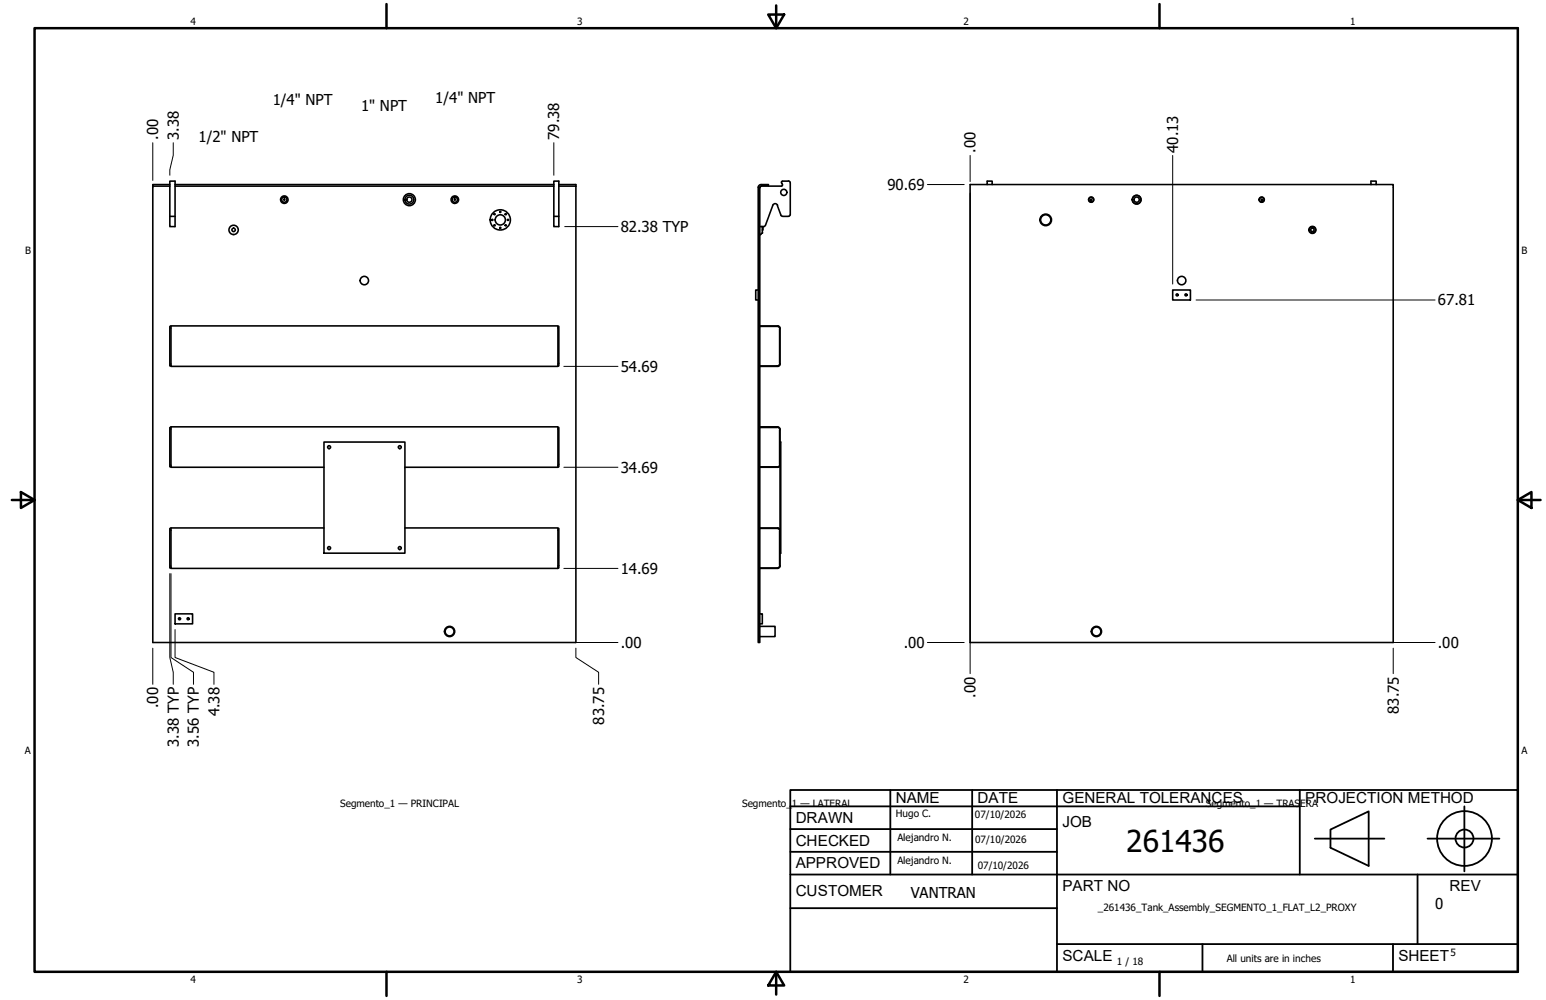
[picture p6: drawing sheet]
<svg xmlns="http://www.w3.org/2000/svg" width="432mm" height="279mm" viewBox="0 0 432 279" stroke-linecap="round" stroke-linejoin="round" font-family="sans-serif">
<!-- layer: Visible (ANSI) -->
<g fill="none" stroke="#000" stroke-width=".44">
<path d="M42.7 52h4.7M47.4 50.6h1.5v12.7h-1.5zM47.4 51.6h-4.7v.4M48.9 51.6h105.8M48.9 52h105.8M154.7 50.6h1.4v12.7h-1.4zM156.1 51.6h4.7v.4M156.1 52h4.7M160.8 52v127.5h-118.1v-127.5M211.8 52.3v127.2h.4v-127.2M212.6 52l-.4 .4M212.6 51.6a.79 .79 0 0 0-.8 .8"/>
<path d="M212.6 51.6h2v.4h-2M212.7 52l-.4 .4M214.6 52h3.6M217.1 57.4l1 2.7M217.2 57.4a.73 .73 0 0 0-.7-.5 .73 .73 0 0 0-.7 .5l-2 5.5M218.3 51.1l.3 .5-.4 .4M218.6 50.6h1.6M218.6 50.6l-.3 .2v.4M220.2 50.5l.5 .3v.3v8.8l-.2 .5-.3 .1h-1.6l-.5-.4M271 51.6h118.1v127.9h-118.1zM275.7 51.6v-1h1.4v1M382.9 51.6v-1h1.5v1"/>
<path d="M47.4 60.5h1.5M154.7 60.5h1.4M212.2 63.3h1.1M212.7 63.3l.2 .1M212.9 63.4v1.7M212.9 65.1l-.7 .4M213 63.4h.1M213 65.1h.1M213.1 63.3v1h-.2M213.8 63l-.5 .3M47.8 91.2h-.4v11h.4M47.8 91.1h108v11.3h-108z"/>
<path d="M155.8 91.2h.3v11h-.3M211.8 81h-.7v2.8h.7M212.2 91.1h5.1l.4 .1 .2 .5-.1 10.3-.5 .4h-5.1M212.2 91.2h4.8M217.1 91.2a.73 .73 0 0 1 .7 .7M217.7 91.9v9.6M327.5 81h5v2.8h-5zM47.8 119.4h-.4v11h.4M155.8 119.4h.3v11h-.3M212.2 102.2h4.8M212.2 119.4h4.8M212.2 119.3h5.1"/>
<path d="M217.1 119.4a.73 .73 0 0 1 .7 .7M217.3 119.3l.4 .2 .2 .4v38.3l-.2 .4-.4 .1-5.1 .1M217.8 101.5a.73 .73 0 0 1-.7 .7M90.5 130.6h-42.7v-11.3h108v11.3h-42.7M90.5 123.5h22.6v31.1h-22.6zM212.2 130.4h4.8M217.7 120.1v9.6M217.8 129.8a.73 .73 0 0 1-.7 .7M217.9 130l-.2 .4-.4 .2h-5.1M217.9 123.5h.2v31.1h-.2M47.8 147.6h-.4v11.1h.4M113.1 147.5h42.7v11.3h-108v-11.3h42.7"/>
<path d="M155.8 147.6h.3v11.1h-.3M212.2 158.7h4.8M212.2 147.5h5.1l.4 .2 .2 .4M212.2 147.6h4.8M217.1 147.6a.73 .73 0 0 1 .7 .8M217.7 148.3v9.7M217.8 158a.73 .73 0 0 1-.7 .7M48.9 171.5h4.9v2.8h-4.9zM212.2 175h4.3v2.9h-4.3M212.2 171.5h.7v2.8h-.7"/>
<circle cx="79.4" cy="55.8" r=".73"/>
<circle cx="79.4" cy="55.8" r=".16"/>
<circle cx="79.4" cy="55.8" r="1.05"/>
<circle cx="114.3" cy="55.8" r="1.68"/>
<circle cx="114.3" cy="55.8" r=".73"/>
<circle cx="114.3" cy="55.8" r="1.24"/>
<circle cx="127" cy="55.8" r=".73"/>
<circle cx="127" cy="55.8" r=".16"/>
<circle cx="127" cy="55.8" r="1.05"/>
<circle cx="138.1" cy="59.8" r=".16"/>
<circle cx="139.7" cy="59.2" r=".16"/>
<circle cx="141.3" cy="59.8" r=".16"/>
<circle cx="218.9" cy="53.8" r=".86"/>
<circle cx="304.8" cy="55.8" r=".16"/>
<circle cx="304.8" cy="55.8" r=".73"/>
<circle cx="304.8" cy="55.8" r=".67"/>
<circle cx="317.5" cy="55.8" r=".73"/>
<circle cx="317.5" cy="55.8" r="1.17"/>
<circle cx="317.5" cy="55.8" r="1.24"/>
<circle cx="352.4" cy="55.8" r=".16"/>
<circle cx="352.4" cy="55.8" r=".73"/>
<circle cx="352.4" cy="55.8" r=".67"/>
<circle cx="65.2" cy="64.2" r=".48"/>
<circle cx="65.2" cy="64.2" r="1.3"/>
<circle cx="101.8" cy="78.4" r="1.17"/>
<circle cx="137.5" cy="61.4" r=".16"/>
<circle cx="138.1" cy="63" r=".16"/>
<circle cx="139.7" cy="63.7" r=".16"/>
<circle cx="139.7" cy="61.4" r="1.43"/>
<circle cx="139.7" cy="61.4" r="2.83"/>
<circle cx="141.3" cy="63" r=".16"/>
<circle cx="141.9" cy="61.4" r=".16"/>
<circle cx="292.1" cy="61.4" r="1.43"/>
<circle cx="292.1" cy="61.4" r="1.62"/>
<circle cx="330" cy="78.4" r="1.17"/>
<circle cx="366.6" cy="64.2" r=".86"/>
<circle cx="366.6" cy="64.2" r=".48"/>
<circle cx="366.6" cy="64.2" r=".98"/>
<circle cx="328.8" cy="82.4" r=".29"/>
<circle cx="331.2" cy="82.4" r=".29"/>
<circle cx="91.9" cy="124.9" r=".41"/>
<circle cx="111.7" cy="124.9" r=".41"/>
<circle cx="91.9" cy="153.1" r=".41"/>
<circle cx="111.7" cy="153.1" r=".41"/>
<circle cx="50.1" cy="172.9" r=".29"/>
<circle cx="52.5" cy="172.9" r=".29"/>
<circle cx="125.6" cy="176.4" r="1.43"/>
<circle cx="125.6" cy="176.4" r="1.24"/>
<circle cx="306.2" cy="176.4" r="1.24"/>
<circle cx="306.2" cy="176.4" r="1.43"/>
</g>
<!-- layer: Borde (ANSI) -->
<g fill="none" stroke="#000" stroke-width=".7">
<path d="M9.7 7.9h414.2v263.6h-414.2zM107.9 1.1v6.8M214.6 4.1h4.4l-2.2 3.8zM216.8 1.5v6.4M323.8 1.1v6.8M3.3 139.7h6.4M5.8 137.5l3.9 2.2-3.9 2.2zM423.9 139.7l3.8-2.2v4.4zM423.9 139.7h6.4M107.9 271.5v6.8M216.8 271.5l2.2 3.8h-4.4zM216.8 271.5v6.4"/>
<path d="M323.8 271.5v6.8"/>
</g>
<!-- layer: Title (ANSI)-1 -->
<g fill="none" stroke="#000" stroke-width=".51">
<path d="M220.7 225.3h142.3M220.7 231.6h74.5M220.7 238h74.5M220.7 220.7h203.2v50.8h-203.2zM248.7 220.7v23.6M271.5 220.7v23.6M295.2 220.7v50.8M363 220.7v23.6M367.2 234.3h19.5M371.6 231.8l10.7-5.1v15.2l-10.7-5zM398.7 234.3h20.1M409 225.3v18.2"/>
<path d="M220.7 244.3h203.2M220.7 253.7h74.5M395.9 244.3v19.5M295.2 263.8h128.7M335.9 263.8v7.7M389.1 263.8v7.7"/>
<circle cx="409" cy="234.3" r="7.7"/>
<circle cx="409" cy="234.3" r="2.51"/>
</g>
<!-- layer: Cota (ANSI) -->
<g fill="none" stroke="#000" stroke-width=".28">
<path d="M42.7 39.9v10.5M48.4 39.9v3.5l-1 4v1.6M154.7 39.9v9.1M259 51.6h10.3M271 54v134.2M271 43.4v7.3M327.5 43.4v36M157.7 63.3h14.9M334.1 83.8h66.7M157.5 102.4h15.1M157.5 130.6h15.1M157.5 158.8h15.1"/>
<path d="M44.3 179.5h128.3M47.4 160.3v23.4l1 4.1v3.4M47.8 160.3v23.4l6.2 4.1v3.4M48.9 175.9v7.8l10.9 4.1v3.4M259 179.5h10.3M272.5 179.5h128.3M42.7 181.1v10.1M160.8 181.1v2.6l6.4 4.1v3.4M389.1 181.1v7.1"/>
</g>
<text font-size="8.4" x="314.6" y="238.1">261436</text>
<g font-size="4.3">
<text x="250.2" y="224.2">NAME</text>
<text x="273.1" y="224.2">DATE</text>
<text x="296.7" y="224.3">GENERAL TOLERANCES</text>
<text x="364.6" y="224.3">PROJECTION METHOD</text>
<text x="222.2" y="229.9">DRAWN</text>
<text x="296.7" y="230.9">JOB</text>
<text x="222.2" y="236.3">CHECKED</text>
<text x="222.2" y="242.6">APPROVED</text>
<text x="222.2" y="250.3">CUSTOMER</text>
<text x="296.7" y="249">PART NO</text>
<text x="404.8" y="248.9">REV</text>
<text x="296.7" y="268.4">SCALE</text>
<text x="390.6" y="268.4">SHEET</text>
</g>
<g font-size="4.2">
<text x="76.2" y="29.3">1/4&quot; NPT</text>
<text x="121.6" y="28.6">1/4&quot; NPT</text>
<text x="100.9" y="31.1">1&quot; NPT</text>
<text x="44.2" y="39.1" transform="rotate(-90 44.2 39.1)">.00</text>
<text x="49.9" y="39.1" transform="rotate(-90 49.9 39.1)">3.38</text>
<text x="55.5" y="39.6">1/2&quot; NPT</text>
<text x="156.2" y="39.1" transform="rotate(-90 156.2 39.1)">79.38</text>
<text x="272.4" y="42.7" transform="rotate(-90 272.4 42.7)">.00</text>
<text x="329.1" y="42.7" transform="rotate(-90 329.1 42.7)">40.13</text>
<text x="247.8" y="53.1">90.69</text>
<text x="173.4" y="64.8">82.38 TYP</text>
<text x="401.6" y="85.3">67.81</text>
<text x="173.4" y="103.9">54.69</text>
<text x="173.4" y="132.1">34.69</text>
<text x="173.4" y="160.3">14.69</text>
<text x="173.4" y="181">.00</text>
<text x="252.4" y="181">.00</text>
<text x="401.6" y="181">.00</text>
<text x="44.2" y="197.9" transform="rotate(-90 44.2 197.9)">.00</text>
<text x="272.4" y="194.9" transform="rotate(-90 272.4 194.9)">.00</text>
<text x="61.3" y="200.2" transform="rotate(-90 61.3 200.2)">4.38</text>
<text x="168.7" y="202.4" transform="rotate(-90 168.7 202.4)">83.75</text>
<text x="390.7" y="199.5" transform="rotate(-90 390.7 199.5)">83.75</text>
<text x="49.9" y="208.7" transform="rotate(-90 49.9 208.7)">3.38 TYP</text>
<text x="55.6" y="208.7" transform="rotate(-90 55.6 208.7)">3.56 TYP</text>
<text x="254.4" y="250.8">VANTRAN</text>
<text x="400.9" y="254">0</text>
</g>
<g font-size="2.8">
<text x="53.2" y="6.9">4</text>
<text x="161.2" y="6.9">3</text>
<text x="269.1" y="6.9">2</text>
<text x="377.1" y="6.9">1</text>
<text x="7" y="70.9">B</text>
<text x="424.9" y="70.9">B</text>
<text x="6.9" y="210.6">A</text>
<text x="424.9" y="210.6">A</text>
<text x="95" y="225.4">Segmento_1 — PRINCIPAL</text>
<text x="207.3" y="225.4">Segmento_1 — LATERAL</text>
<text x="336.8" y="225.4">Segmento_1 — TRASERA</text>
<text x="250.2" y="228.3">Hugo C.</text>
<text x="272.3" y="228.4">07/10/2026</text>
<text x="250.6" y="234.9">Alejandro N.</text>
<text x="272.4" y="235.6">07/10/2026</text>
<text x="250.6" y="241.5">Alejandro N.</text>
<text x="273.1" y="242.8">07/10/2026</text>
<text x="306.6" y="254.5">_261436_Tank_Assembly_SEGMENTO_1_FLAT_L2_PROXY</text>
<text x="312" y="269.7">1 / 18</text>
<text x="342.6" y="268.7">All units are in inches</text>
<text x="405.1" y="267.1">5</text>
<text x="53.2" y="274.6">4</text>
<text x="161.2" y="274.6">3</text>
<text x="269.1" y="274.6">2</text>
<text x="377.1" y="274.6">1</text>
</g>
</svg>
